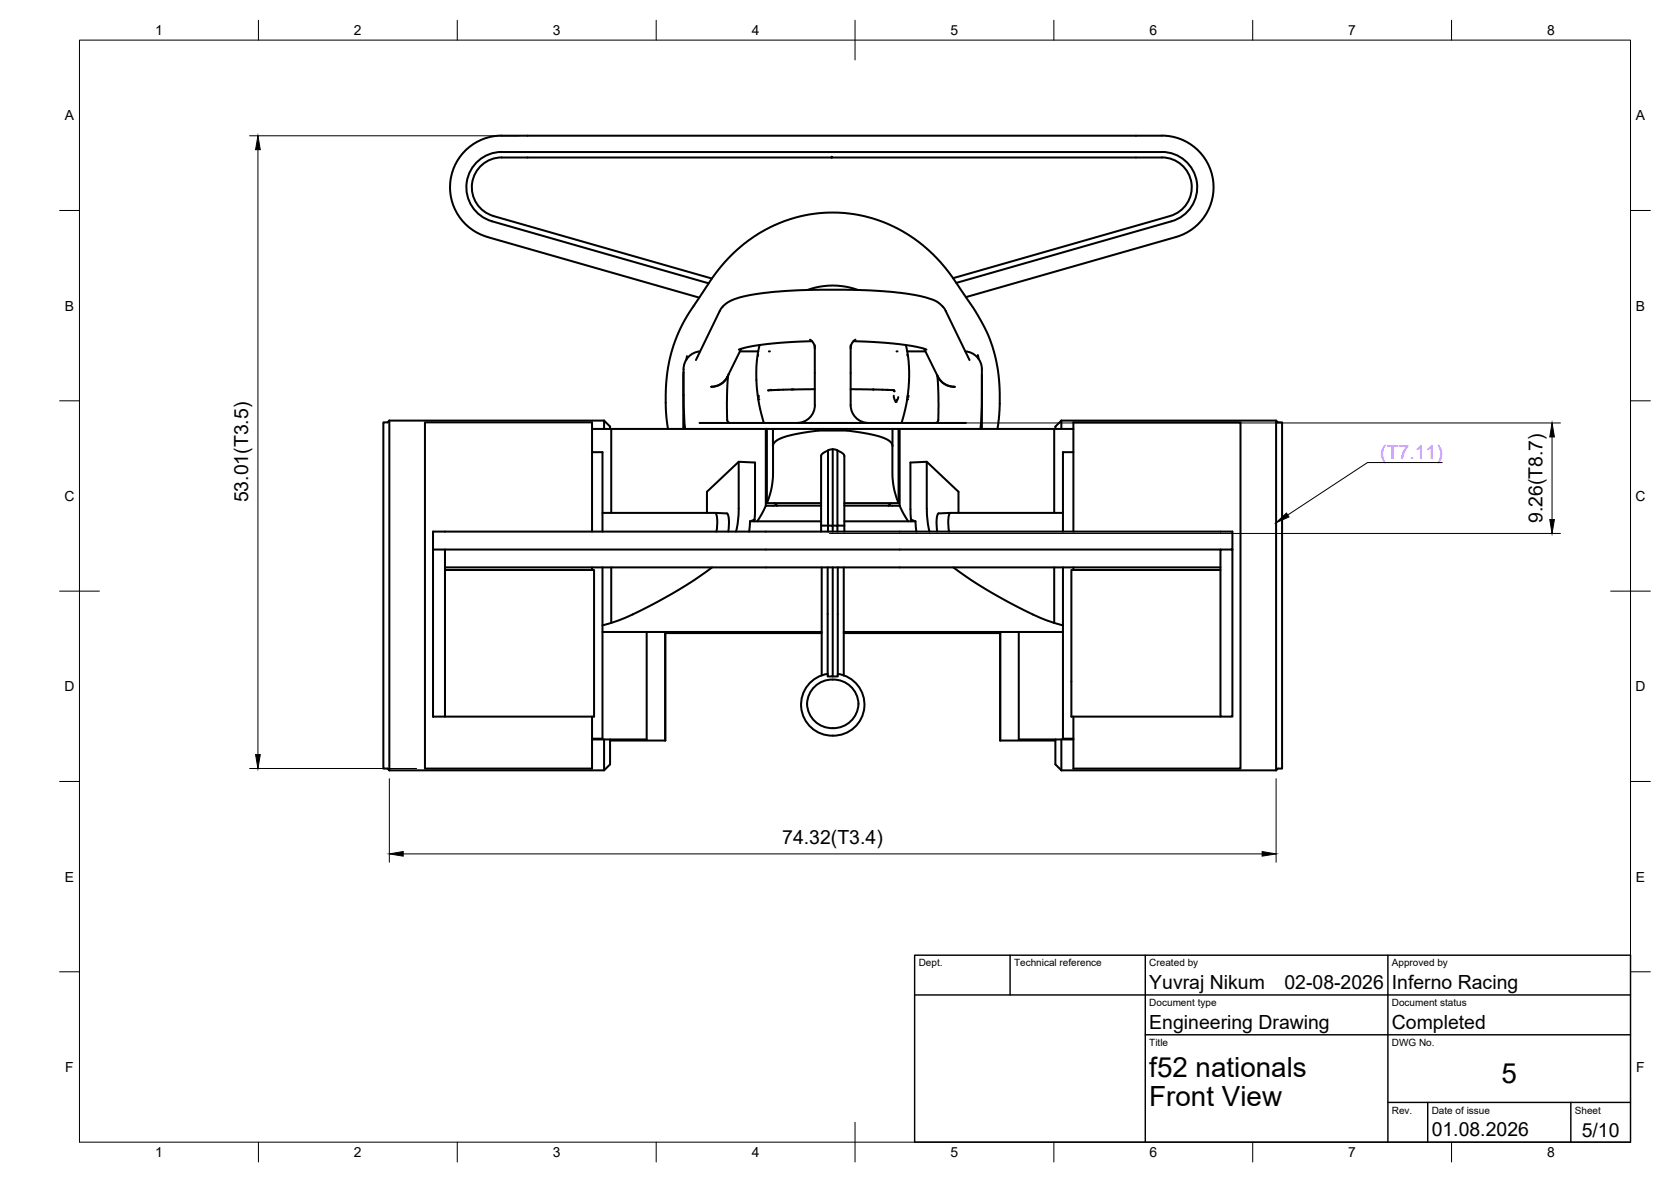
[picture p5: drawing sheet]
<svg xmlns="http://www.w3.org/2000/svg" width="297mm" height="210mm" viewBox="0 0 297 210" stroke-linecap="round" stroke-linejoin="round" font-family="sans-serif">
<!-- layer: Visible -->
<g fill="none" stroke="#000" stroke-width=".36">
<path d="M87.4 39.3l38.6 11M89.2 28h58.6v-.2l.1 .2h58.6M89.2 24.1h117.3M89.2 28a5.3 5.3 0 0 0-5.3 4.5 5.3 5.3 0 0 0 3.8 5.9l38.8 11.1M89.2 24.1a9.2 9.2 0 0 0-9.1 7.9 9.2 9.2 0 0 0 6.5 10.1M206.5 27h-117.3a6.3 6.3 0 0 0-6.2 5.4 6.3 6.3 0 0 0 4.4 6.9M206.5 28a5.3 5.3 0 0 1 5.3 4.5 5.3 5.3 0 0 1-3.8 5.9l-38.6 11M206.5 27a6.3 6.3 0 0 1 6.2 5.4 6.3 6.3 0 0 1-4.5 6.9l-38.2 11M206.5 24.1a9.2 9.2 0 0 1 9.1 7.9 9.2 9.2 0 0 1-6.6 10.1M86.6 42.1l37.7 10.8M143.5 51.5l2.1-.5 2.3-.3 2.5 .3 2.1 .5M209 42.1l-37.3 10.7"/>
<path d="M69.2 74.7l-.3 .3h-.8v61.6h.8l.3 .3M69.2 74.7v62.2M69.2 74.7h38.2M105.2 76.2h30.9M107.4 74.7v1.5M107.4 74.7l1 1.1v.4M108.6 76.2v14.9M118.7 76.2l-.4-3.8 .1-4 .3-3.1 .8-3.3 .9-2.5 1.3-2.6 5.4-8.2 1.8-2.2 1.9-1.9 2.4-2 2.9-1.8 3.2-1.5 2.8-.8 3.2-.6 2.6-.1 2.5 .1 3.1 .5 3.6 1.1 2.3 1.1 2.4 1.3 2.3 1.7 2.3 2.2 2.2 2.5 5.1 7.6 1.8 3.4 .9 2.4 .9 3.7 .3 2.9 .1 4.5-.4 3.4M121.5 66.1l-.1 10.1M121.5 70.2l.3 6M122.1 63.3l-.1 .6M123.7 64l4.4-9 .6-.8 .9-.6 1-.5 1.7-.5 3.4-.5 5.1-.5 4.8-.1h6.6l5.9 .3 4.7 .6 3.3 1 1 .6 .8 1 4.4 9"/>
<path d="M124.3 75.1h47.4M124.4 62.4a3.2 3.2 0 0 0-2.9 3.2v4.6M126.4 68.7h.1M129.3 66.9v.2M129.4 66.7l-.2 3.6v4.2a.57 .57 0 0 0 .6 .6M129.5 66.5a3.2 3.2 0 0 1-3 2.2M131.5 62.4h3.3M131.7 62l-2.4 4.9a3.2 3.2 0 0 1-2.9 1.8M134.7 63v.2M135 61.3l-.5 2.9v3.7l.3 3.2 1 4M136.1 76.2h.2M136.1 76.2v13.7"/>
<path d="M136.3 76.2h9.2v.3l-3.7 .5-2.3 .6-1.3 .5-.7 .7-.1 .4-.1 6.4-.2 1.5-.8 2.3M136.3 76.2v13.2M137 69.2l.1 .1M137.4 76.2v3.1M137.6 69.3h.1M138.3 69.3l-1.8 .1M138.3 69.3h.1M140.8 69.2l-2.5 .1M140.8 69.2h.1M144 60.3l.6 .8 .2 .8M144.3 60.6l-7.7 .5-3 .4-2.3 .6M144.8 61.3v10.7"/>
<path d="M144.8 69.1l-4 .1M144.8 72a3.2 3.2 0 0 1-3.1 3.1M145.5 76.5h5l2.2 .3 3.8 .8 1.1 .5 .7 .4 .3 .7 .1 6.4 .3 1.5 .7 2.3M145.5 76.2h14.2M148 79.8v13.6h.8v1M150.5 76.2v.3M151.2 61.3v10.7a3.2 3.2 0 0 0 3.2 3.1M151.2 69.1l4 .1M151.7 60.6l7.7 .5 2.9 .4 2.4 .6M152 60.3l-.6 .7-.2 .9M155.2 69.2l2.3 .1M155.2 69.2h.1"/>
<path d="M157.6 69.3h1.2M157.8 69.3h.1M158.6 76.2v3.1M158.8 69.3h.1M158.8 69.3l.1 .2M158.8 69.3l.2 .2M158.9 70.3l.3 1.1M158.9 69.4h.1M158.9 69.5h.1M159 69.5h.1M159.7 70.6l-.2 .4-.2 .2M159.7 76.2h.2"/>
<path d="M159.7 76.2v13.2M159.9 76.2h30.9M159.9 76.2v13.7M161 61.3l.5 2.9 .1 3.7-.4 3.4-1 3.8M161.2 62.4h3.3M161.3 63v.2M164.3 62l2.4 4.9M166.6 66.7a3.2 3.2 0 0 0 3 2 3.2 3.2 0 0 1-2.9-1.8M166.6 66.7l.2 3.6v4.2a.55 .55 0 0 1-.6 .6M166.7 66.9v.2M171.6 62.4a3.2 3.2 0 0 1 2.9 3.2v6.4l-.2 4.2M173.8 63.1l.2 .7"/>
<path d="M174.5 66.6v9.6M187.4 76.2v14.9M188.6 74.7v1.5M188.6 74.7l-1 1.1v.4M188.6 74.7h38.2l.3 .3h.8v61.6h-.8l-.3 .3M226.8 74.7v62.2M77 97.6h2.1v29.7h-2.1zM77 97.6v-3.2h142v32.9h-2.1v-29.7h2.1M79.1 97.6h137.8M105.2 80.3h1.9v14.1M105.2 94.4v-19.4h-29.7v61.6h29.7v-9.3M107.1 91.1l22.1 .1a4.6 4.6 0 0 1 .2 3.2"/>
<path d="M125.7 91.1v-3.7l5.6-5.4 2.9 .2-.1 10.1M127.1 91.1a4.4 4.4 0 0 1 .3 2.9l-.1 .4M131.3 82v9l-.2 1.9-.3 1.5M134.1 92.3v.3M134.1 92.3l-.8 .3M136.3 89.4h9.6M137.7 89.4l.4 .4M138.1 89.8h7.8M138.1 89.8l-2 .1-1.5 2.7M145.9 92.6h-12.6l-.1 1.8M145.9 93.4h1.3v-13.3l-.9 .4-.4 .4v13.5M147.2 94.4v-1h.8v1"/>
<path d="M147.2 80l.8-.2 .8 .2M150.1 92.6h12.6l.2 1.8M150.1 93.4h-1.3v-13.3l1 .4 .3 .4v13.5M150.1 89.8h7.8M150.1 89.4h9.6M157.9 89.8l2 .1M158.4 89.4l-.5 .4M159.9 89.9l1.5 2.7M161.9 92.3l.8 .3M161.9 92.3v.3M164.7 82v9l.2 1.9 .3 1.5M168.9 91.1a4.4 4.4 0 0 0-.3 2.9l.1 .4"/>
<path d="M170.4 91.1v-3.7l-5.7-5.4-2.9 .2 .1 10.1M188.9 91.1l-22.1 .1a4.6 4.6 0 0 0-.2 3.2M190.8 80.3h-1.9v14.1M190.8 94.4v-19.4h29.7v61.6h-29.7v-9.3M79.1 101.3h26.5v26h-26.5M79.1 100.8h137.8M105.2 100.8v.5M107.1 100.8v30.4h-1.9M107.1 112.3h38.9M108.6 100.8v9.9M114.9 112.3v19.1M118.2 112.3v19.3h-9.8"/>
<path d="M118.3 112.3v.2h27.7M126.6 100.8a71.2 71.2 0 0 1-16.7 9.5l-2.8 .8M146 100.8v19.2M147.1 100.8v18.9M147.1 119.7a5.6 5.6 0 0 0-4.4 7.2 5.6 5.6 0 0 0 7.8 3.3 5.5 5.5 0 0 0 3.1-5.8 5.5 5.5 0 0 0-4.7-4.7M148 100.8v19.4h-.9v-.5M148.9 100.8v18.9M148.9 119.7v.5h-.9M150 100.8v19.2M150 112.3h38.9M169.4 100.8a71.2 71.2 0 0 0 16.8 9.5l1.2 .4M177.7 112.3v.2h-27.7"/>
<path d="M177.8 112.3v19.3h9.8M181.1 112.3v19.1h9.7M187.4 110.7l1.5 .4M187.4 100.8v9.9M188.9 100.8v30.4h1.9M190.8 100.8v.5M216.9 101.3h-26.5v26h26.5M105.2 131.4h9.7M107.4 131.4v5.5M108.4 131.4v4.4l-1 1.1h-38.2M144.6 122.2a4.5 4.5 0 0 1 5.3-1.1 4.5 4.5 0 0 1 2.6 4.7 4.5 4.5 0 0 1-5.2 3.5 4.5 4.5 0 0 1-3.8-5l.3-.8zM187.6 131.4v4.4l1 1.1"/>
<path d="M188.6 131.4v5.5M188.6 136.9h38.2"/>
</g>
<g fill="#000">
<circle cx="134.7" cy="70.3" r=".18"/>
<circle cx="134.7" cy="70.6" r=".18"/>
<circle cx="134.8" cy="71" r=".18"/>
<circle cx="136.5" cy="69.4" r=".18"/>
<circle cx="136.7" cy="62.4" r=".18"/>
<circle cx="159.2" cy="71.4" r=".18"/>
<circle cx="159.3" cy="62.4" r=".18"/>
<circle cx="161.2" cy="71" r=".18"/>
<circle cx="161.3" cy="70.6" r=".18"/>
<circle cx="161.3" cy="70.3" r=".18"/>
<circle cx="169.6" cy="68.7" r=".18"/>
</g>
<!-- layer: BORDER -->
<g fill="none" stroke="#000" stroke-width=".18">
<path d="M14.1 7.1h275.7v195.8h-275.7zM45.9 3.6v3.5M81.3 3.6v3.5M116.6 3.6v3.5M152 3.6v7.1M187.3 3.6v3.5M222.7 3.6v3.5M258 3.6v3.5M10.6 37.4h3.5M289.8 37.4h3.5M10.6 71.2h3.5M289.8 71.2h3.5"/>
<path d="M10.6 105h7.1M286.3 105h7M10.6 138.8h3.5M289.8 138.8h3.5M10.6 172.7h3.5M289.8 172.7h3.5M152 199.4v7.1M45.9 202.9v3.6M81.3 202.9v3.6M116.6 202.9v3.6M187.3 202.9v3.6M222.7 202.9v3.6"/>
<path d="M258 202.9v3.6"/>
</g>
<!-- layer: TITLEBLOCK -->
<path d="M162.6 169.7h127.2v33.2h-127.2zM162.6 176.8h127.2M179.5 169.7v7.1M203.6 169.7v33.2M246.7 169.7v33.2M203.6 183.8h86.2M246.7 195.9h43.1M253.8 195.9v7M279.2 195.9v7" fill="none" stroke="#000" stroke-width=".25"/>
<!-- layer: FD_Dimensions -->
<path d="M44.4 24.1h47.9M45.8 26.6v107.5M148.2 75.1h129.2M275.9 77.6v14.7M147.4 94.8h130M44.4 136.5h29.6M69.2 138.3v14.9M226.8 138.3v14.9M71.7 151.7h152.6" fill="none" stroke="#000" stroke-width=".18"/>
<path d="M45.8 24.1l.5 2.5h-.9zM275.9 75.1l.4 2.5h-.8zM275.5 92.3h.8l-.4 2.5zM45.4 134.1h.9l-.5 2.4zM69.2 151.7l2.5-.4v.8zM224.3 151.3l2.5 .4-2.5 .4z" fill="#000" stroke="#000" stroke-width=".18"/>
<!-- layer: Leaders -->
<path d="M226.8 92.9l1.9-1.7 .4 .6z" fill="#000" stroke="#000" stroke-width=".18"/>
<path d="M256.3 82.2h-13.2l-14.2 9.3" fill="none" stroke="#000" stroke-width=".18"/>
<g font-size="4.9">
<text x="204.3" y="191.3">f52 nationals</text>
<text x="204.3" y="196.6">Front View</text>
<text x="266.9" y="192.5">5</text>
</g>
<text font-size="3.5" fill="#a5f" x="245.3" y="81.5">(T7.11)</text>
<g font-size="3.5">
<text x="44.1" y="89.3" transform="rotate(-90 44.1 89.3)">53.01(T3.5)</text>
<text x="274.2" y="93" transform="rotate(-90 274.2 93)">9.26(T8.7)</text>
<text x="139" y="150">74.32(T3.4)</text>
<text x="204.3" y="175.7">Yuvraj Nikum</text>
<text x="228.3" y="175.7">02-08-2026</text>
<text x="247.4" y="175.7">Inferno Racing</text>
<text x="204.3" y="182.8">Engineering Drawing</text>
<text x="247.4" y="182.8">Completed</text>
<text x="254.5" y="201.9">01.08.2026</text>
<text x="281.1" y="202">5/10</text>
</g>
<g font-size="2.5">
<text x="27.6" y="6.2">1</text>
<text x="62.9" y="6.2">2</text>
<text x="98.3" y="6.2">3</text>
<text x="133.6" y="6.2">4</text>
<text x="169" y="6.2">5</text>
<text x="204.3" y="6.2">6</text>
<text x="239.6" y="6.2">7</text>
<text x="275" y="6.2">8</text>
<text x="11.5" y="21.4">A</text>
<text x="290.7" y="21.4">A</text>
<text x="11.5" y="55.2">B</text>
<text x="290.7" y="55.2">B</text>
<text x="11.5" y="89">C</text>
<text x="290.7" y="89">C</text>
<text x="11.5" y="122.8">D</text>
<text x="290.7" y="122.8">D</text>
<text x="11.5" y="156.6">E</text>
<text x="290.7" y="156.6">E</text>
<text x="11.6" y="190.4">F</text>
<text x="290.8" y="190.4">F</text>
<text x="27.6" y="205.6">1</text>
<text x="62.9" y="205.6">2</text>
<text x="98.3" y="205.6">3</text>
<text x="133.6" y="205.6">4</text>
<text x="169" y="205.5">5</text>
<text x="204.3" y="205.6">6</text>
<text x="239.6" y="205.6">7</text>
<text x="275" y="205.6">8</text>
</g>
<g font-size="1.8">
<text x="163.3" y="171.7">Dept.</text>
<text x="180.2" y="171.7">Technical reference</text>
<text x="204.3" y="171.7">Created by</text>
<text x="247.4" y="171.7">Approved by</text>
<text x="204.3" y="178.7">Document type</text>
<text x="247.4" y="178.7">Document status</text>
<text x="204.3" y="185.8">Title</text>
<text x="247.4" y="185.8">DWG No.</text>
<text x="247.4" y="197.8">Rev.</text>
<text x="254.5" y="197.8">Date of issue</text>
<text x="279.9" y="197.8">Sheet</text>
</g>
</svg>
